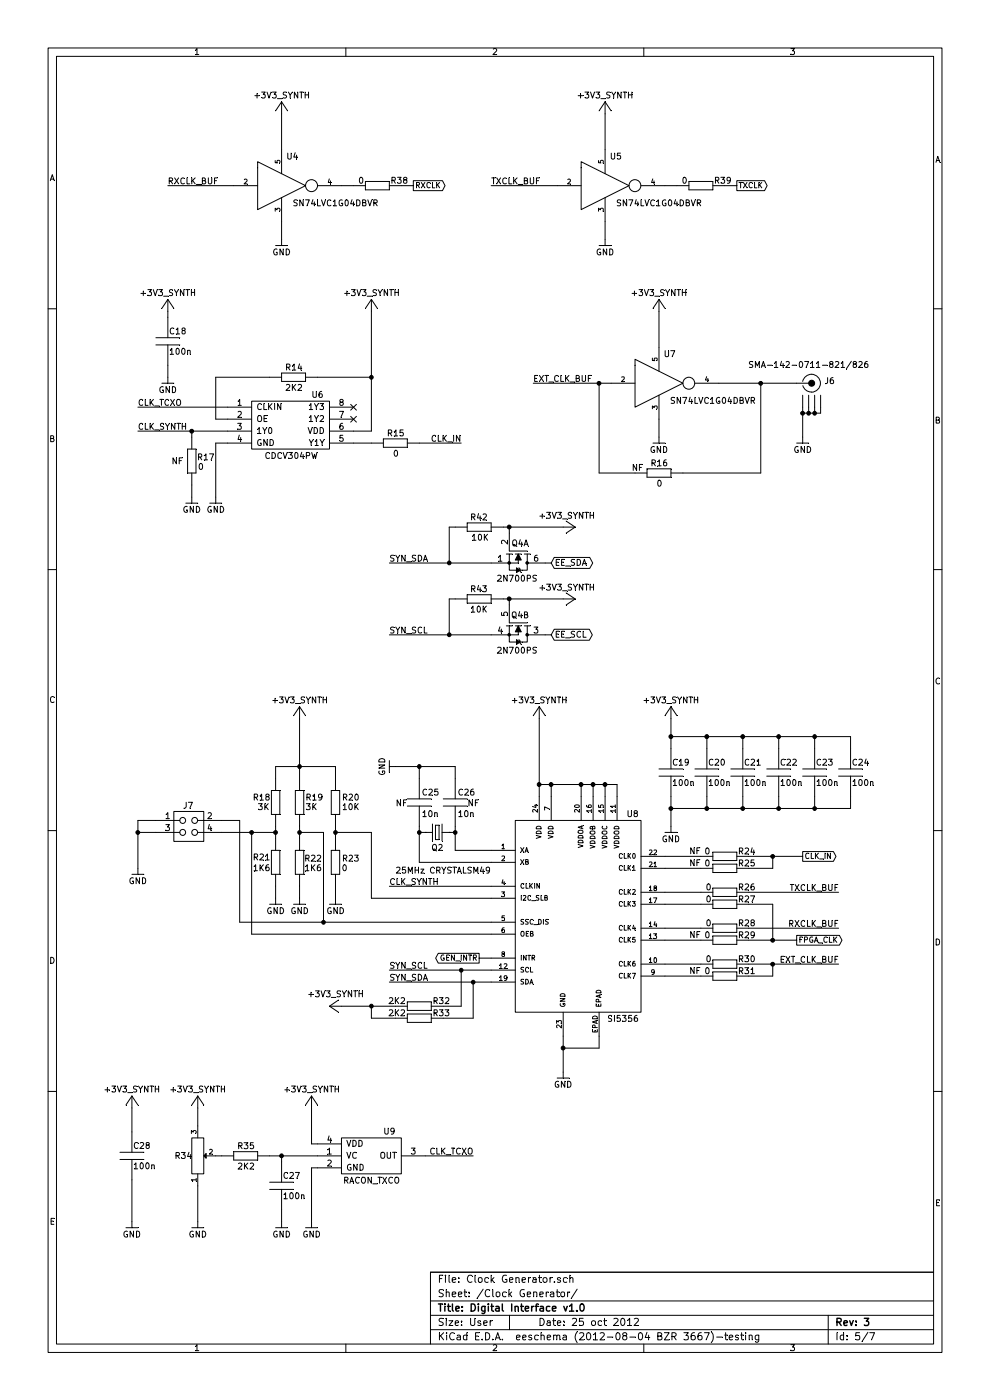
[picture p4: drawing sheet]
EESchema Schematic File Version 2  date 10/25/2012 4:28:48 PM
LIBS:DigitalInterface_v1.0-cache
LIBS:DigitalInterface_v1.0-cache
EELAYER 25  0
EELAYER END
$Descr User 8263 11692
encoding utf-8
Sheet 5 7
Title "Digital Interface v1.0"
Date "25 oct 2012"
Rev "3"
Comp ""
Comment1 ""
Comment2 ""
Comment3 ""
Comment4 ""
$EndDescr
$Comp
L RESISTOR_0603 R24
U 1 1
P 6050 7150
F 0 "R24" H 6160 7160 50  0000 L BNN
F 1 "0" H 5880 7160 50  0000 L BNN
F 2 "0603" H 6050 7300 50  0001 C CNN
F 4 "RESISTOR; 0603; 0R; 5%; 0.1W " H 6050 7150 60  0001 C CNN "Description"
F 5 "CR0603-J/-000ELF" H 6050 7150 60  0001 C CNN "Manufacturer Part Number"
F 6 "BOURNS" H 6050 7150 60  0001 C CNN "Manufacturer"
F 7 "Farnell" H 6050 7150 60  0001 C CNN "Vendor"
F 8 "2008343" H 6050 7150 60  0001 C CNN "Vendor Part Number"
F 9 "NOFIT" H 6050 7150 60  0001 C CNN "Assemble"
F 10 "NF" H 5800 7190 50  0000 C CNN "Placement"
	1    6050 7150
	1    0    0    -1  
$EndComp
$Comp
L 2N700PS Q4
U 2 1
P 4300 5250
F 0 "Q4" H 4340 5360 50  0000 C CNN
F 1 "2N700PS" H 4315 5065 50  0000 C CNN
F 2 "SOT363" H 4300 5250 60  0001 C CNN
F 4 "MOSFET; NN CH; 60V; 0.32A; SOT363" H 4300 5250 60  0001 C CNN "Description"
F 5 "2N700PS" H 4300 5250 60  0001 C CNN "Manufacturer Part Number"
F 6 "NXP SEMICONDUCTORS" H 4300 5250 60  0001 C CNN "Manufacturer "
F 7 "Farnell" H 4300 5250 60  0001 C CNN "Vendor"
F 8 "1859846" H 4300 5250 60  0001 C CNN "Vendor Part Number"
	2    4300 5250
	1    0    0    -1  
$EndComp
$Comp
L RESISTOR_0603 R39
U 1 1
P 5850 1550
F 0 "R39" H 5960 1560 50  0000 L BNN
F 1 "0" H 5690 1560 50  0000 L BNN
F 2 "0603" H 5850 1700 50  0001 C CNN
F 4 "RESISTOR; 0603; 0R; 5%; 0.1W " H 5850 1550 60  0001 C CNN "Description"
F 5 "CR0603-J/-000ELF" H 5850 1550 60  0001 C CNN "Manufacturer Part Number "
F 6 "BOURNS" H 5850 1550 60  0001 C CNN "Manufacturer"
F 7 "Farnell" H 5850 1550 60  0001 C CNN "Vendor"
F 8 "2008343" H 5850 1550 60  0001 C CNN "Vendor Part Number"
	1    5850 1550
	1    0    0    -1  
$EndComp
$Comp
L RESISTOR_0603 R38
U 1 1
P 3150 1550
F 0 "R38" H 3260 1560 50  0000 L BNN
F 1 "0" H 2990 1560 50  0000 L BNN
F 2 "0603" H 3150 1700 50  0001 C CNN
F 4 "RESISTOR; 0603; 0R; 5%; 0.1W " H 3150 1550 60  0001 C CNN "Description"
F 5 "CR0603-J/-000ELF" H 3150 1550 60  0001 C CNN "Manufacturer Part Number "
F 6 "BOURNS" H 3150 1550 60  0001 C CNN "Manufacturer"
F 7 "Farnell" H 3150 1550 60  0001 C CNN "Vendor"
F 8 "2008343" H 3150 1550 60  0001 C CNN "Vendor Part Number"
	1    3150 1550
	1    0    0    -1  
$EndComp
$Comp
L +3V3_SYNTH #PWR045
U 1 1
P 4700 5000
F 0 "#PWR045" H 4700 5250 50  0001 C CNN
F 1 "+3V3_SYNTH" V 4610 5030 50  0000 C CNN
	1    4700 5000
	0    1    1    0   
$EndComp
$Comp
L +3V3_SYNTH #PWR046
U 1 1
P 4700 4400
F 0 "#PWR046" H 4700 4650 50  0001 C CNN
F 1 "+3V3_SYNTH" V 4610 4430 50  0000 C CNN
	1    4700 4400
	0    1    1    0   
$EndComp
Text Label 3250 8200 0    50   ~ 0
SYN_SDA
Text Label 3250 8100 0    50   ~ 0
SYN_SCL
$Comp
L 2N700PS Q4
U 1 1
P 4300 4650
F 0 "Q4" H 4340 4760 50  0000 C CNN
F 1 "2N700PS" H 4315 4465 50  0000 C CNN
F 2 "SOT363" H 4300 4650 60  0001 C CNN
F 4 "MOSFET; NN CH; 60V; 0.32A; SOT363" H 4300 4650 60  0001 C CNN "Description"
F 5 "2N7002PS" H 4300 4650 60  0001 C CNN "Manufacturer Part Number"
F 6 "NXP" H 4300 4650 60  0001 C CNN "Manufacturer"
F 7 "Farnell" H 4300 4650 60  0001 C CNN "Vendor"
F 8 "1859846" H 4300 4650 60  0001 C CNN "Vendor Part Number"
	1    4300 4650
	1    0    0    -1  
$EndComp
$Comp
L RESISTOR_0805 R42
U 1 1
P 4000 4400
F 0 "R42" H 3930 4290 50  0000 L BNN
F 1 "10K" H 3920 4460 50  0000 L BNN
F 2 "0603" H 4000 4550 50  0001 C CNN
F 4 "RESISTOR; ANTI SULPHUR; 0603; 10K" V 4000 4400 60  0001 C CNN "Description"
F 5 "ASC0603EW-10KFT5" V 4000 4400 60  0001 C CNN "Manufacturer Part Number "
F 6 "WELWYN" V 4000 4400 60  0001 C CNN "Manufacturer"
F 7 "Farnell" V 4000 4400 60  0001 C CNN "Vendor"
F 8 "2078915" V 4000 4400 60  0001 C CNN "Vendor Part Number"
	1    4000 4400
	-1   0    0    1   
$EndComp
$Comp
L RESISTOR_0805 R43
U 1 1
P 4000 5000
F 0 "R43" H 3930 4890 50  0000 L BNN
F 1 "10K" H 3930 5060 50  0000 L BNN
F 2 "0603" H 4000 5150 50  0001 C CNN
F 4 "RESISTOR; ANTI SULPHUR; 0603; 10K" V 4000 5000 60  0001 C CNN "Description"
F 5 "ASC0603EW-10KFT5" V 4000 5000 60  0001 C CNN "Manufacturer Part Number "
F 6 "WELWYN" V 4000 5000 60  0001 C CNN "Manufacturer"
F 7 "Farnell" V 4000 5000 60  0001 C CNN "Vendor"
F 8 "2078915" V 4000 5000 60  0001 C CNN "Vendor Part Number"
	1    4000 5000
	-1   0    0    1   
$EndComp
Text Label 3250 4700 0    50   ~ 0
SYN_SDA
Text Label 3250 5300 0    50   ~ 0
SYN_SCL
Text GLabel 4600 5300 2    50   BiDi ~ 0
EE_SCL
Text GLabel 4600 4700 2    50   BiDi ~ 0
EE_SDA
$Comp
L RESISTOR_0603 R30
U 1 1
P 6050 8050
F 0 "R30" H 6160 8060 50  0000 L BNN
F 1 "0" H 5890 8060 50  0000 L BNN
F 2 "0603" H 6050 8200 50  0001 C CNN
F 4 "RESISTOR; 0603; 0R; 5%; 0.1W " H 6050 8050 60  0001 C CNN "Description"
F 5 "CR0603-J/-000ELF" H 6050 8050 60  0001 C CNN "Manufacturer Part Number "
F 6 "BOURNS" H 6050 8050 60  0001 C CNN "Manufacturer"
F 7 "Farnell" H 6050 8050 60  0001 C CNN "Vendor"
F 8 "2008343" H 6050 8050 60  0001 C CNN "Vendor Part Number"
	1    6050 8050
	1    0    0    -1  
$EndComp
$Comp
L RESISTOR_0603 R28
U 1 1
P 6050 7750
F 0 "R28" H 6160 7760 50  0000 L BNN
F 1 "0" H 5890 7760 50  0000 L BNN
F 2 "0603" H 6050 7900 50  0001 C CNN
F 4 "RESISTOR; 0603; 0R; 5%; 0.1W " H 6050 7750 60  0001 C CNN "Description"
F 5 "CR0603-J/-000ELF" H 6050 7750 60  0001 C CNN "Manufacturer Part Number "
F 6 "BOURNS" H 6050 7750 60  0001 C CNN "Manufacturer"
F 7 "Farnell" H 6050 7750 60  0001 C CNN "Vendor"
F 8 "2008343" H 6050 7750 60  0001 C CNN "Vendor Part Number"
	1    6050 7750
	1    0    0    -1  
$EndComp
$Comp
L SN74LVC1G04DBVR U7
U 1 1
P 5500 3200
F 0 "U7" H 5590 3440 50  0000 C CNN
F 1 "SN74LVC1G04DBVR" H 5950 3050 50  0000 C CNN
F 2 "SOT23-5" H 5500 3200 60  0001 C CNN
F 4 "INVERTER; SINGLE; SMD; SOT-23-5" H 5500 3200 60  0001 C CNN "Description"
F 5 "SN74LVC1G04DBVR" H 5500 3200 60  0001 C CNN "Manufacturer Part Number"
F 6 "TI" H 5500 3200 60  0001 C CNN "Manufacturer"
F 7 "Farnell" H 5500 3200 60  0001 C CNN "Vendor"
F 8 "1287591" H 5500 3200 60  0001 C CNN "Vendor Part Number"
	1    5500 3200
	1    0    0    -1  
$EndComp
$Comp
L SN74LVC1G04DBVR U5
U 1 1
P 5050 1550
F 0 "U5" H 5140 1790 50  0000 C CNN
F 1 "SN74LVC1G04DBVR" H 5500 1400 50  0000 C CNN
F 2 "SOT23-5" H 5050 1550 60  0001 C CNN
F 4 "INVERTER; SINGLE; SMD; SOT-23-5" H 5050 1550 60  0001 C CNN "Description"
F 5 "SN74LVC1G04DBVR" H 5050 1550 60  0001 C CNN "Manufacturer Part Number"
F 6 "TI" H 5050 1550 60  0001 C CNN "Manufacturer"
F 7 "Farnell" H 5050 1550 60  0001 C CNN "Vendor"
F 8 "1287591" H 5050 1550 60  0001 C CNN "Vendor Part Number"
	1    5050 1550
	1    0    0    -1  
$EndComp
$Comp
L RESISTOR_0805 R22
U 1 1
P 2500 7200
F 0 "R22" V 2560 7240 50  0000 L BNN
F 1 "1K6" V 2480 7240 50  0000 L BNN
F 2 "0603" H 2500 7350 50  0001 C CNN
F 4 "RESISTOR; 0603; 1K6; 5%; 0.1W " V 2500 7200 60  0001 C CNN "Description"
F 5 "ERJ3GEYJ162V" V 2500 7200 60  0001 C CNN "Manufacturer Part Number"
F 6 "PANASONIC" V 2500 7200 60  0001 C CNN "Manufacturer"
F 7 "Farnell" V 2500 7200 60  0001 C CNN "Vendor"
F 8 "2059607" V 2500 7200 60  0001 C CNN "Vendor Part Number"
	1    2500 7200
	0    1    -1   0   
$EndComp
$Comp
L RESISTOR_0805 R19
U 1 1
P 2500 6700
F 0 "R19" V 2570 6750 50  0000 L BNN
F 1 "3K" V 2490 6750 50  0000 L BNN
F 2 "0603" H 2500 6850 50  0001 C CNN
F 4 "RESISTOR; 0603; 3K; 5%; 0.1W " V 2500 6700 60  0001 C CNN "Description"
F 5 "ERJ3GEYJ302V" V 2500 6700 60  0001 C CNN "Manufacturer Part Number"
F 6 "PANASONIC" V 2500 6700 60  0001 C CNN "Manufacturer"
F 7 "Farnell" V 2500 6700 60  0001 C CNN "Vendor"
F 8 "2059613" V 2500 6700 60  0001 C CNN "Vendor Part Number"
	1    2500 6700
	0    1    -1   0   
$EndComp
$Comp
L RESISTOR_0603 R27
U 1 1
P 6050 7550
F 0 "R27" H 6160 7560 50  0000 L BNN
F 1 "0" H 5890 7560 50  0000 L BNN
F 2 "0603" H 6050 7700 50  0001 C CNN
F 4 "RESISTOR; 0603; 0R; 5%; 0.1W " H 6050 7550 60  0001 C CNN "Description"
F 5 "CR0603-J/-000ELF" H 6050 7550 60  0001 C CNN "Manufacturer Part Number "
F 6 "BOURNS" H 6050 7550 60  0001 C CNN "Manufacturer"
F 7 "Farnell" H 6050 7550 60  0001 C CNN "Vendor"
F 8 "2008343" H 6050 7550 60  0001 C CNN "Vendor Part Number"
	1    6050 7550
	1    0    0    -1  
$EndComp
$Comp
L RESISTOR_0603 R26
U 1 1
P 6050 7450
F 0 "R26" H 6160 7460 50  0000 L BNN
F 1 "0" H 5890 7460 50  0000 L BNN
F 2 "0603" H 6050 7600 50  0001 C CNN
F 4 "RESISTOR; 0603; 0R; 5%; 0.1W " H 6050 7450 60  0001 C CNN "Description"
F 5 "CR0603-J/-000ELF" H 6050 7450 60  0001 C CNN "Manufacturer Part Number "
F 6 "BOURNS" H 6050 7450 60  0001 C CNN "Manufacturer"
F 7 "Farnell" H 6050 7450 60  0001 C CNN "Vendor"
F 8 "2008343" H 6050 7450 60  0001 C CNN "Vendor Part Number"
	1    6050 7450
	1    0    0    -1  
$EndComp
$Comp
L RESISTOR_0603 R23
U 1 1
P 2800 7200
F 0 "R23" V 2860 7000 50  0000 L BNN
F 1 "0" V 2780 7100 50  0000 L BNN
F 2 "0603" H 2800 7350 50  0001 C CNN
F 4 "RESISTOR, 0603, 0R, 5%, 0.1W " H 2800 7200 60  0001 C CNN "Description"
F 5 "CR0603-J/-000ELF" H 2800 7200 60  0001 C CNN "Manufacturer Part Number "
F 6 "BOURNS" H 2800 7200 60  0001 C CNN "Manufacturer"
F 7 "Farnell" H 2800 7200 60  0001 C CNN "Vendor"
F 8 "2008343" H 2800 7200 60  0001 C CNN "Vendor Part Number"
	1    2800 7200
	0    -1   -1   0   
$EndComp
$Comp
L RESISTOR_0603 R15
U 1 1
P 3300 3700
F 0 "R15" H 3230 3750 50  0000 L BNN
F 1 "0" H 3280 3580 50  0000 L BNN
F 2 "0603" H 3300 3850 50  0001 C CNN
F 4 "RESISTOR; 0603; 0R; 5%; 0.1W " H 3300 3700 60  0001 C CNN "Description"
F 5 "CR0603-J/-000ELF" H 3300 3700 60  0001 C CNN "Manufacturer Part Number "
F 6 "BOURNS" H 3300 3700 60  0001 C CNN "Manufacturer"
F 7 "Farnell" H 3300 3700 60  0001 C CNN "Vendor"
F 8 "2008343" H 3300 3700 60  0001 C CNN "Vendor Part Number"
	1    3300 3700
	1    0    0    -1  
$EndComp
$Comp
L RESISTOR_0603 R31
U 1 1
P 6050 8150
F 0 "R31" H 6160 8160 50  0000 L BNN
F 1 "0" H 5880 8160 50  0000 L BNN
F 2 "0603" H 6050 8300 50  0001 C CNN
F 4 "RESISTOR; 0603; 0R; 5%; 0.1W " H 6050 8150 60  0001 C CNN "Description"
F 5 "CR0603-J/-000ELF" H 6050 8150 60  0001 C CNN "Manufacturer Part Number"
F 6 "BOURNS" H 6050 8150 60  0001 C CNN "Manufacturer"
F 7 "Farnell" H 6050 8150 60  0001 C CNN "Vendor"
F 8 "2008343" H 6050 8150 60  0001 C CNN "Vendor Part Number"
F 9 "NOFIT" H 6050 8150 60  0001 C CNN "Assemble"
F 10 "NF" H 5800 8190 50  0000 C CNN "Placement"
	1    6050 8150
	1    0    0    -1  
$EndComp
$Comp
L RESISTOR_0603 R29
U 1 1
P 6050 7850
F 0 "R29" H 6160 7860 50  0000 L BNN
F 1 "0" H 5880 7860 50  0000 L BNN
F 2 "0603" H 6050 8000 50  0001 C CNN
F 4 "RESISTOR; 0603; 0R; 5%; 0.1W " H 6050 7850 60  0001 C CNN "Description"
F 5 "CR0603-J/-000ELF" H 6050 7850 60  0001 C CNN "Manufacturer Part Number"
F 6 "BOURNS" H 6050 7850 60  0001 C CNN "Manufacturer"
F 7 "Farnell" H 6050 7850 60  0001 C CNN "Vendor"
F 8 "2008343" H 6050 7850 60  0001 C CNN "Vendor Part Number"
F 9 "NOFIT" H 6050 7850 60  0001 C CNN "Assemble"
F 10 "NF" H 5800 7890 50  0000 C CNN "Placement"
	1    6050 7850
	1    0    0    -1  
$EndComp
$Comp
L RESISTOR_0603 R25
U 1 1
P 6050 7250
F 0 "R25" H 6160 7260 50  0000 L BNN
F 1 "0" H 5880 7260 50  0000 L BNN
F 2 "0603" H 6050 7400 50  0001 C CNN
F 4 "RESISTOR; 0603; 0R; 5%; 0.1W " H 6050 7250 60  0001 C CNN "Description"
F 5 "CR0603-J/-000ELF" H 6050 7250 60  0001 C CNN "Manufacturer Part Number"
F 6 "BOURNS" H 6050 7250 60  0001 C CNN "Manufacturer"
F 7 "Farnell" H 6050 7250 60  0001 C CNN "Vendor"
F 8 "2008343" H 6050 7250 60  0001 C CNN "Vendor Part Number"
F 9 "NOFIT" H 6050 7250 60  0001 C CNN "Assemble"
F 10 "NF" H 5800 7290 50  0000 C CNN "Placement"
	1    6050 7250
	1    0    0    -1  
$EndComp
$Comp
L RESISTOR_0603 R17
U 1 1
P 1600 3850
F 0 "R17" V 1660 3660 50  0000 L BNN
F 1 "0" V 1580 3750 50  0000 L BNN
F 2 "0603" H 1600 4000 50  0001 C CNN
F 4 "RESISTOR; 0603; 0R; 5%; 0.1W " H 1600 3850 60  0001 C CNN "Description"
F 5 "CR0603-J/-000ELF" H 1600 3850 60  0001 C CNN "Manufacturer Part Number"
F 6 "BOURNS" H 1600 3850 60  0001 C CNN "Manufacturer"
F 7 "Farnell" H 1600 3850 60  0001 C CNN "Vendor"
F 8 "2008343" H 1600 3850 60  0001 C CNN "Vendor Part Number"
F 9 "NOFIT" H 1600 3850 60  0001 C CNN "Assemble"
F 10 "NF" V 1600 3970 50  0000 C CNN "Placement"
	1    1600 3850
	0    -1   -1   0   
$EndComp
$Comp
L RESISTOR_0603 R16
U 1 1
P 5500 3950
F 0 "R16" H 5430 4000 50  0000 L BNN
F 1 "0" H 5480 3830 50  0000 L BNN
F 2 "0603" H 5500 4100 50  0001 C CNN
F 4 "RESISTOR; 0603; 0R; 5%; 0.1W " H 5500 3950 60  0001 C CNN "Description"
F 5 "CR0603-J/-000ELF" H 5500 3950 60  0001 C CNN "Manufacturer Part Number"
F 6 "BOURNS" H 5500 3950 60  0001 C CNN "Manufacturer"
F 7 "Farnell" H 5500 3950 60  0001 C CNN "Vendor"
F 8 "2008343" H 5500 3950 60  0001 C CNN "Vendor Part Number"
F 9 "NOFIT" H 5500 3950 60  0001 C CNN "Assemble"
F 10 "NF" H 5320 3990 50  0000 C CNN "Placement"
	1    5500 3950
	1    0    0    -1  
$EndComp
$Comp
L C C28
U 1 1
P 1100 9650
F 0 "C28" H 1110 9730 50  0000 L CNN
F 1 "100n" H 1110 9560 50  0000 L CNN
F 2 "0603" H 1100 9650 60  0001 C CNN
F 4 "MLCC; 0603; Y5V; 50V; 100NF " H 6850 11600 60  0001 C CNN "Description"
F 5 "MCCA000256" H 6850 11600 60  0001 C CNN "Manufacturer Part Number"
F 6 "MULTICOMP" H 1100 9650 60  0001 C CNN "Manufacturer"
F 7 "Farnell" H 1100 9650 60  0001 C CNN "Vendor"
F 8 "1759123 " H 1100 9650 60  0001 C CNN "Vendor Part Number"
	1    1100 9650
	1    0    0    -1  
$EndComp
$Comp
L C C27
U 1 1
P 2350 9900
F 0 "C27" H 2360 9980 50  0000 L CNN
F 1 "100n" H 2360 9810 50  0000 L CNN
F 2 "0603" H 2350 9900 60  0001 C CNN
F 4 "MLCC; 0603; Y5V; 50V; 100NF " H 8100 11850 60  0001 C CNN "Description"
F 5 "MCCA000256" H 8100 11850 60  0001 C CNN "Manufacturer Part Number"
F 6 "MULTICOMP" H 2350 9900 60  0001 C CNN "Manufacturer"
F 7 "Farnell" H 2350 9900 60  0001 C CNN "Vendor"
F 8 "1759123 " H 2350 9900 60  0001 C CNN "Vendor Part Number"
	1    2350 9900
	1    0    0    -1  
$EndComp
$Comp
L C C24
U 1 1
P 7100 6450
F 0 "C24" H 7110 6530 50  0000 L CNN
F 1 "100n" H 7110 6360 50  0000 L CNN
F 2 "0603" H 7100 6450 60  0001 C CNN
F 4 "MLCC; 0603; Y5V; 50V; 100NF " H 12850 8400 60  0001 C CNN "Description"
F 5 "MCCA000256" H 12850 8400 60  0001 C CNN "Manufacturer Part Number"
F 6 "MULTICOMP" H 7100 6450 60  0001 C CNN "Manufacturer"
F 7 "Farnell" H 7100 6450 60  0001 C CNN "Vendor"
F 8 "1759123 " H 7100 6450 60  0001 C CNN "Vendor Part Number"
	1    7100 6450
	1    0    0    -1  
$EndComp
$Comp
L C C23
U 1 1
P 6800 6450
F 0 "C23" H 6810 6530 50  0000 L CNN
F 1 "100n" H 6810 6360 50  0000 L CNN
F 2 "0603" H 6800 6450 60  0001 C CNN
F 4 "MLCC; 0603; Y5V; 50V; 100NF " H 12550 8400 60  0001 C CNN "Description"
F 5 "MCCA000256" H 12550 8400 60  0001 C CNN "Manufacturer Part Number"
F 6 "MULTICOMP" H 6800 6450 60  0001 C CNN "Manufacturer"
F 7 "Farnell" H 6800 6450 60  0001 C CNN "Vendor"
F 8 "1759123 " H 6800 6450 60  0001 C CNN "Vendor Part Number"
	1    6800 6450
	1    0    0    -1  
$EndComp
$Comp
L C C22
U 1 1
P 6500 6450
F 0 "C22" H 6510 6530 50  0000 L CNN
F 1 "100n" H 6510 6360 50  0000 L CNN
F 2 "0603" H 6500 6450 60  0001 C CNN
F 4 "MLCC; 0603; Y5V; 50V; 100NF " H 12250 8400 60  0001 C CNN "Description"
F 5 "MCCA000256" H 12250 8400 60  0001 C CNN "Manufacturer Part Number"
F 6 "MULTICOMP" H 6500 6450 60  0001 C CNN "Manufacturer"
F 7 "Farnell" H 6500 6450 60  0001 C CNN "Vendor"
F 8 "1759123 " H 6500 6450 60  0001 C CNN "Vendor Part Number"
	1    6500 6450
	1    0    0    -1  
$EndComp
$Comp
L C C21
U 1 1
P 6200 6450
F 0 "C21" H 6210 6530 50  0000 L CNN
F 1 "100n" H 6210 6360 50  0000 L CNN
F 2 "0603" H 6200 6450 60  0001 C CNN
F 4 "MLCC; 0603; Y5V; 50V; 100NF " H 11950 8400 60  0001 C CNN "Description"
F 5 "MCCA000256" H 11950 8400 60  0001 C CNN "Manufacturer Part Number"
F 6 "MULTICOMP" H 6200 6450 60  0001 C CNN "Manufacturer"
F 7 "Farnell" H 6200 6450 60  0001 C CNN "Vendor"
F 8 "1759123 " H 6200 6450 60  0001 C CNN "Vendor Part Number"
	1    6200 6450
	1    0    0    -1  
$EndComp
$Comp
L C C20
U 1 1
P 5900 6450
F 0 "C20" H 5910 6530 50  0000 L CNN
F 1 "100n" H 5910 6360 50  0000 L CNN
F 2 "0603" H 5900 6450 60  0001 C CNN
F 4 "MLCC; 0603; Y5V; 50V; 100NF " H 11650 8400 60  0001 C CNN "Description"
F 5 "MCCA000256" H 11650 8400 60  0001 C CNN "Manufacturer Part Number"
F 6 "MULTICOMP" H 5900 6450 60  0001 C CNN "Manufacturer"
F 7 "Farnell" H 5900 6450 60  0001 C CNN "Vendor"
F 8 "1759123 " H 5900 6450 60  0001 C CNN "Vendor Part Number"
	1    5900 6450
	1    0    0    -1  
$EndComp
$Comp
L C C19
U 1 1
P 5600 6450
F 0 "C19" H 5610 6530 50  0000 L CNN
F 1 "100n" H 5610 6360 50  0000 L CNN
F 2 "0603" H 5600 6450 60  0001 C CNN
F 4 "MLCC; 0603; Y5V; 50V; 100NF " H 11350 8400 60  0001 C CNN "Description"
F 5 "MCCA000256" H 11350 8400 60  0001 C CNN "Manufacturer Part Number"
F 6 "MULTICOMP" H 5600 6450 60  0001 C CNN "Manufacturer"
F 7 "Farnell" H 5600 6450 60  0001 C CNN "Vendor"
F 8 "1759123 " H 5600 6450 60  0001 C CNN "Vendor Part Number"
	1    5600 6450
	1    0    0    -1  
$EndComp
$Comp
L C C18
U 1 1
P 1400 2850
F 0 "C18" H 1410 2930 50  0000 L CNN
F 1 "100n" H 1410 2760 50  0000 L CNN
F 2 "0603" H 1400 2850 60  0001 C CNN
F 4 "MLCC; 0603; Y5V; 50V; 100NF " H 7150 4800 60  0001 C CNN "Description"
F 5 "MCCA000256" H 7150 4800 60  0001 C CNN "Manufacturer Part Number"
F 6 "MULTICOMP" H 1400 2850 60  0001 C CNN "Manufacturer"
F 7 "Farnell" H 1400 2850 60  0001 C CNN "Vendor"
F 8 "1759123 " H 1400 2850 60  0001 C CNN "Vendor Part Number"
	1    1400 2850
	1    0    0    -1  
$EndComp
$Comp
L C C26
U 1 1
P 3800 6700
F 0 "C26" H 3820 6780 50  0000 L CNN
F 1 "10n" H 3820 6600 50  0000 L CNN
F 2 "0603" H 3800 6700 60  0001 C CNN
F 4 "MLCC; 0603; Y5V; 50V; 10NF " H 3800 6700 60  0001 C CNN "Description"
F 5 "MCCA000238" H 3800 6700 60  0001 C CNN "Manufacturer Part Number"
F 6 "MULTICOMP" H 3800 6700 60  0001 C CNN "Manufacturer"
F 7 "Farnell" H 3800 6700 60  0001 C CNN "Vendor"
F 8 "1759104 " H 3800 6700 60  0001 C CNN "Vendor Part Number"
F 9 "NOFIT" H 3800 6700 60  0001 C CNN "Assemble"
F 10 "NF" H 3950 6690 50  0000 C CNN "Install"
	1    3800 6700
	1    0    0    -1  
$EndComp
$Comp
L RESISTOR_0603 R35
U 1 1
P 2050 9650
F 0 "R35" H 1980 9700 50  0000 L BNN
F 1 "2K2" H 1980 9530 50  0000 L BNN
F 2 "0603" H 2050 9800 50  0001 C CNN
F 4 "RESISTOR; 0603; 2K2; 5%; 0.1W" H 2050 9650 60  0001 C CNN "Description"
F 5 "ERJ3GEYJ222V" H 2050 9650 60  0001 C CNN "Manufacturer Part Number"
F 6 "PANASONIC" H 2050 9650 60  0001 C CNN "Manufacturer"
F 7 "Farnell" H 2050 9650 60  0001 C CNN "Vendor"
F 8 "2059610" H 2050 9650 60  0001 C CNN "Vendor Part Number"
	1    2050 9650
	1    0    0    -1  
$EndComp
$Comp
L RESISTOR_0603 R33
U 1 1
P 3500 8500
F 0 "R33" H 3610 8510 50  0000 L BNN
F 1 "2K2" H 3240 8510 50  0000 L BNN
F 2 "0603" H 3500 8650 50  0001 C CNN
F 4 "RESISTOR; 0603; 2K2; 5%; 0.1W" H 3500 8500 60  0001 C CNN "Description"
F 5 "ERJ3GEYJ222V" H 3500 8500 60  0001 C CNN "Manufacturer Part Number"
F 6 "PANASONIC" H 3500 8500 60  0001 C CNN "Manufacturer"
F 7 "Farnell" H 3500 8500 60  0001 C CNN "Vendor"
F 8 "2059610" H 3500 8500 60  0001 C CNN "Vendor Part Number"
	1    3500 8500
	1    0    0    -1  
$EndComp
$Comp
L RESISTOR_0603 R32
U 1 1
P 3500 8400
F 0 "R32" H 3610 8410 50  0000 L BNN
F 1 "2K2" H 3240 8410 50  0000 L BNN
F 2 "0603" H 3500 8550 50  0001 C CNN
F 4 "RESISTOR; 0603; 2K2; 5%; 0.1W" H 3500 8400 60  0001 C CNN "Description"
F 5 "ERJ3GEYJ222V" H 3500 8400 60  0001 C CNN "Manufacturer Part Number"
F 6 "PANASONIC" H 3500 8400 60  0001 C CNN "Manufacturer"
F 7 "Farnell" H 3500 8400 60  0001 C CNN "Vendor"
F 8 "2059610" H 3500 8400 60  0001 C CNN "Vendor Part Number"
	1    3500 8400
	1    0    0    -1  
$EndComp
$Comp
L RESISTOR_0603 R14
U 1 1
P 2450 3150
F 0 "R14" H 2380 3200 50  0000 L BNN
F 1 "2K2" H 2380 3030 50  0000 L BNN
F 2 "0603" H 2450 3300 50  0001 C CNN
F 4 "RESISTOR; 0603; 2K2; 5%; 0.1W" H 2450 3150 60  0001 C CNN "Description"
F 5 "ERJ3GEYJ222V" H 2450 3150 60  0001 C CNN "Manufacturer Part Number"
F 6 "PANASONIC" H 2450 3150 60  0001 C CNN "Manufacturer"
F 7 "Farnell" H 2450 3150 60  0001 C CNN "Vendor"
F 8 "2059610" H 2450 3150 60  0001 C CNN "Vendor Part Number"
	1    2450 3150
	1    0    0    -1  
$EndComp
$Comp
L +3V3_SYNTH #PWR047
U 1 1
P 2850 8400
F 0 "#PWR047" H 2850 8650 50  0001 C CNN
F 1 "+3V3_SYNTH" V 2950 8450 50  0000 C CNN
	1    2850 8400
	0    -1   -1   0   
$EndComp
$Comp
L +3V3_SYNTH #PWR048
U 1 1
P 2600 9250
F 0 "#PWR048" H 2600 9500 50  0001 C CNN
F 1 "+3V3_SYNTH" H 2600 9400 50  0000 C CNN
	1    2600 9250
	1    0    0    -1  
$EndComp
$Comp
L +3V3_SYNTH #PWR049
U 1 1
P 1650 9250
F 0 "#PWR049" H 1650 9500 50  0001 C CNN
F 1 "+3V3_SYNTH" H 1650 9400 50  0000 C CNN
	1    1650 9250
	1    0    0    -1  
$EndComp
$Comp
L +3V3_SYNTH #PWR050
U 1 1
P 1100 9250
F 0 "#PWR050" H 1100 9500 50  0001 C CNN
F 1 "+3V3_SYNTH" H 1100 9400 50  0000 C CNN
	1    1100 9250
	1    0    0    -1  
$EndComp
$Comp
L +3V3_SYNTH #PWR051
U 1 1
P 5600 6000
F 0 "#PWR051" H 5600 6250 50  0001 C CNN
F 1 "+3V3_SYNTH" H 5600 6150 50  0000 C CNN
	1    5600 6000
	1    0    0    -1  
$EndComp
$Comp
L +3V3_SYNTH #PWR052
U 1 1
P 4500 6000
F 0 "#PWR052" H 4500 6250 50  0001 C CNN
F 1 "+3V3_SYNTH" H 4500 6150 50  0000 C CNN
	1    4500 6000
	1    0    0    -1  
$EndComp
$Comp
L +3V3_SYNTH #PWR053
U 1 1
P 2500 6000
F 0 "#PWR053" H 2500 6250 50  0001 C CNN
F 1 "+3V3_SYNTH" H 2500 6150 50  0000 C CNN
	1    2500 6000
	1    0    0    -1  
$EndComp
$Comp
L +3V3_SYNTH #PWR054
U 1 1
P 5500 2600
F 0 "#PWR054" H 5500 2850 50  0001 C CNN
F 1 "+3V3_SYNTH" H 5500 2750 50  0000 C CNN
	1    5500 2600
	1    0    0    -1  
$EndComp
$Comp
L +3V3_SYNTH #PWR055
U 1 1
P 3100 2600
F 0 "#PWR055" H 3100 2850 50  0001 C CNN
F 1 "+3V3_SYNTH" H 3100 2750 50  0000 C CNN
	1    3100 2600
	1    0    0    -1  
$EndComp
$Comp
L +3V3_SYNTH #PWR056
U 1 1
P 1400 2600
F 0 "#PWR056" H 1400 2850 50  0001 C CNN
F 1 "+3V3_SYNTH" H 1400 2750 50  0000 C CNN
	1    1400 2600
	1    0    0    -1  
$EndComp
$Comp
L +3V3_SYNTH #PWR057
U 1 1
P 5050 950
F 0 "#PWR057" H 5050 1200 50  0001 C CNN
F 1 "+3V3_SYNTH" H 5050 1100 50  0000 C CNN
	1    5050 950 
	1    0    0    -1  
$EndComp
$Comp
L +3V3_SYNTH #PWR058
U 1 1
P 2350 950
F 0 "#PWR058" H 2350 1200 50  0001 C CNN
F 1 "+3V3_SYNTH" H 2350 1100 50  0000 C CNN
	1    2350 950 
	1    0    0    -1  
$EndComp
$Comp
L GND #059
U 1 1
P 1800 4200
F 0 "#059" H 1850 4250 60  0001 C CNN
F 1 "GND" H 1800 4140 50  0000 C CNN
	1    1800 4200
	1    0    0    -1  
$EndComp
$Comp
L GND #060
U 1 1
P 1600 4200
F 0 "#060" H 1650 4250 60  0001 C CNN
F 1 "GND" H 1600 4140 50  0000 C CNN
	1    1600 4200
	1    0    0    -1  
$EndComp
NoConn ~ 2950 3500
NoConn ~ 2950 3400
Text GLabel 6650 7850 2    45   Output ~ 0
FPGA_CLK
Text GLabel 4000 8000 0    45   Output ~ 0
GEN_INTR
Text GLabel 6700 7150 2    45   Output ~ 0
CLK_IN
Text GLabel 3450 1550 2    45   Output ~ 0
RXCLK
Text GLabel 6150 1550 2    45   Output ~ 0
TXCLK
$Comp
L SMA J6
U 1 1
P 6800 3500
F 0 "J6" H 6925 3815 50  0000 C CNN
F 1 "SMA-142-0711-821/826" H 6750 3950 50  0000 C CNN
F 2 "SMA-142-0711-821/826" H 6800 3500 60  0001 C CNN
F 4 "JACK SMA; END LAUNCH" H 6800 3500 60  0001 C CNN "Description"
F 5 "19-70-1-TGG" H 6800 3500 60  0001 C CNN "Manufacturer Part Number"
F 6 "MULTICOMP" H 6800 3500 60  0001 C CNN "Manufacturer"
F 7 "Farnell" H 6800 3500 60  0001 C CNN "Vendor"
F 8 "1342652" H 6800 3500 60  0001 C CNN "Vendor Part Number"
	1    6800 3500
	1    0    0    -1  
$EndComp
$Comp
L GND #061
U 1 1
P 6700 3700
F 0 "#061" H 6750 3750 60  0001 C CNN
F 1 "GND" H 6700 3640 50  0000 C CNN
	1    6700 3700
	1    0    0    -1  
$EndComp
Text Label 1400 1550 0    50   ~ 0
RXCLK_BUF
Text Label 4100 1550 0    50   ~ 0
TXCLK_BUF
Text Label 4450 3200 0    50   ~ 0
EXT_CLK_BUF
$Comp
L GND #062
U 1 1
P 5050 2050
F 0 "#062" H 5100 2100 60  0001 C CNN
F 1 "GND" H 5050 1990 50  0000 C CNN
	1    5050 2050
	1    0    0    -1  
$EndComp
$Comp
L GND #063
U 1 1
P 2350 2050
F 0 "#063" H 2400 2100 60  0001 C CNN
F 1 "GND" H 2350 1990 50  0000 C CNN
	1    2350 2050
	1    0    0    -1  
$EndComp
$Comp
L GND #064
U 1 1
P 5500 3700
F 0 "#064" H 5550 3750 60  0001 C CNN
F 1 "GND" H 5500 3640 50  0000 C CNN
	1    5500 3700
	1    0    0    -1  
$EndComp
$Comp
L SN74LVC1G04DBVR U4
U 1 1
P 2350 1550
F 0 "U4" H 2440 1790 50  0000 C CNN
F 1 "SN74LVC1G04DBVR" H 2800 1400 50  0000 C CNN
F 2 "SOT23-5" H 2350 1550 60  0001 C CNN
F 4 "INVERTER; SINGLE; SMD; SOT-23-5" H 2350 1550 60  0001 C CNN "Description"
F 5 "SN74LVC1G04DBVR" H 2350 1550 60  0001 C CNN "Manufacturer Part Number"
F 6 "TI" H 2350 1550 60  0001 C CNN "Manufacturer"
F 7 "Farnell" H 2350 1550 60  0001 C CNN "Vendor"
F 8 "1287591" H 2350 1550 60  0001 C CNN "Vendor Part Number"
	1    2350 1550
	1    0    0    -1  
$EndComp
$Comp
L GND #065
U 1 1
P 2350 10250
F 0 "#065" H 2400 10300 60  0001 C CNN
F 1 "GND" H 2350 10190 50  0000 C CNN
	1    2350 10250
	1    0    0    -1  
$EndComp
$Comp
L GND #066
U 1 1
P 1100 10250
F 0 "#066" H 1150 10300 60  0001 C CNN
F 1 "GND" H 1100 10190 50  0000 C CNN
	1    1100 10250
	1    0    0    -1  
$EndComp
$Comp
L GND #067
U 1 1
P 2600 10250
F 0 "#067" H 2650 10300 60  0001 C CNN
F 1 "GND" H 2600 10190 50  0000 C CNN
	1    2600 10250
	1    0    0    -1  
$EndComp
$Comp
L GND #068
U 1 1
P 1650 10250
F 0 "#068" H 1700 10300 60  0001 C CNN
F 1 "GND" H 1650 10190 50  0000 C CNN
	1    1650 10250
	1    0    0    -1  
$EndComp
$Comp
L POT R34
U 1 1
P 1650 9650
F 0 "R34" V 1650 9530 50  0000 C CNN
F 1 "R-TRIMM3214W" H 1650 9650 50  0001 C CNN
F 2 "SMD_TRIMMER" H 1650 9650 60  0001 C CNN
F 4 "TRIMMER; SMD; 5 TURN; 10K" V 1650 9650 60  0001 C CNN "Description"
F 5 "3214W-1-103E" V 1650 9650 60  0001 C CNN "Manufacturer Part Number"
F 6 "BOURNS" V 1650 9650 60  0001 C CNN "Manufacturer"
F 7 "Farnell" V 1650 9650 60  0001 C CNN "Vendor"
F 8 "988273" V 1650 9650 60  0001 C CNN "Vendor Part Number"
	1    1650 9650
	0    1    -1   0   
$EndComp
Text Label 3950 9650 2    50   ~ 0
CLK_TCXO
$Comp
L RACON_TXCO U9
U 1 1
P 3100 9650
F 0 "U9" H 3250 9850 50  0000 C CNN
F 1 "RACON_TXCO" H 3100 9440 50  0000 C CNN
F 2 "SMD_TXCO" H 3100 9650 60  0001 C CNN
F 4 "30.72 MHz; TCVCXO; for Femtocells" H 3100 9650 60  0001 C CNN "Description"
F 5 "E5280LF" H 3100 9650 60  0001 C CNN "Manufacturer Part Number"
F 6 "RAKON" H 3100 9650 60  0001 C CNN "Manufacturer"
F 7 "Rakon" H 3100 9650 60  0001 C CNN "Vendor"
F 8 "E5280LF" H 3100 9650 60  0001 C CNN "Vendor Part Number"
	1    3100 9650
	1    0    0    -1  
$EndComp
Text Label 3850 3700 2    50   ~ 0
CLK_IN
Text Label 1150 3600 0    50   ~ 0
CLK_SYNTH
Text Label 1150 3400 0    50   ~ 0
CLK_TCXO
$Comp
L GND #069
U 1 1
P 1400 3200
F 0 "#069" H 1450 3250 60  0001 C CNN
F 1 "GND" H 1400 3140 50  0000 C CNN
	1    1400 3200
	1    0    0    -1  
$EndComp
$Comp
L CDCV304PW U6
U 1 1
P 2300 3600
F 0 "U6" H 2650 3900 50  0000 C CNN
F 1 "CDCV304PW" H 2430 3390 50  0000 C CNN
F 2 "TSSOP8" H 2300 3600 60  0001 C CNN
F 4 "CLOCK BUFFER; SMD; TSSOP8; 304 " H 2300 3600 60  0001 C CNN "Description"
F 5 "CDCW304PW" H 2300 3600 60  0001 C CNN "Manufacturer Part Number"
F 6 "TI" H 2300 3600 60  0001 C CNN "Manufacturer"
F 7 "Farnell" H 2300 3600 60  0001 C CNN "Vendor"
F 8 "8408335" H 2300 3600 60  0001 C CNN "Vendor Part Number "
	1    2300 3600
	1    0    0    -1  
$EndComp
$Comp
L GND #070
U 1 1
P 1150 7300
F 0 "#070" H 1200 7350 60  0001 C CNN
F 1 "GND" H 1150 7240 50  0000 C CNN
	1    1150 7300
	1    0    0    -1  
$EndComp
$Comp
L JUMPER_4 J7
U 1 1
P 1700 7000
F 0 "J7" H 1570 7270 50  0000 C CNN
F 1 "PINHD-2X2" H 1600 6925 60  0001 C CNN
F 2 "TH_PINHD-2X2_V" H 1700 7000 60  0001 C CNN
F 4 "Headers & Wire Housings; 4P; STRT; 2 ROW; GOLD; 6.8MM; MATING PIN " H 1700 7000 60  0001 C CNN "Description"
F 5 "961204-6804-AR" H 1700 7000 60  0001 C CNN "Manufacturer Part Number"
F 6 "3M ELECTRONIC SOLUTIONS DIVISION" H 1700 7000 60  0001 C CNN "Manufacturer"
F 7 "Mouser" H 1700 7000 60  0001 C CNN "Vendor"
F 8 "517-9612046804AR" H 1700 7000 60  0001 C CNN "Vendor Part Number"
	1    1700 7000
	1    0    0    -1  
$EndComp
$Comp
L CRYTALHC49U-H Q2
U 1 1
P 3650 6950
F 0 "Q2" H 3600 6790 50  0000 L BNN
F 1 "25MHz CRYSTALSM49" H 3300 6600 50  0000 L BNN
F 2 "SMD_HC-49S" H 3650 6950 60  0001 C CNN
F 4 "CRYSTAL; 25M; 18PF; CL; HC49/4HSMX " H 3650 6950 60  0001 C CNN "Description"
F 5 "ABLS-25.000MHZ-B2F-T" H 3650 6950 60  0001 C CNN "Manufacturer Part Number"
F 6 "ABRACON" H 3650 6950 60  0001 C CNN "Manufacturer"
F 7 "Farnell" H 3650 6950 60  0001 C CNN "Vendor"
F 8 "1611791" H 3650 6950 60  0001 C CNN "Vendor Part Number"
	1    3650 6950
	1    0    0    -1  
$EndComp
$Comp
L C C25
U 1 1
P 3500 6700
F 0 "C25" H 3520 6780 50  0000 L CNN
F 1 "10n" H 3520 6600 50  0000 L CNN
F 2 "0603" H 3500 6700 60  0001 C CNN
F 4 "MLCC; 0603; Y5V; 50V; 10NF " H 3500 6700 60  0001 C CNN "Description"
F 5 "MCCA000238" H 3500 6700 60  0001 C CNN "Manufacturer Part Number"
F 6 "MULTICOMP" H 3500 6700 60  0001 C CNN "Manufacturer"
F 7 "Farnell" H 3500 6700 60  0001 C CNN "Vendor"
F 8 "1759104 " H 3500 6700 60  0001 C CNN "Vendor Part Number"
F 9 "NOFIT" H 3500 6700 60  0001 C CNN "Assemble"
F 10 "NF" H 3350 6690 50  0000 C CNN "Install"
	1    3500 6700
	1    0    0    -1  
$EndComp
$Comp
L GND #071
U 1 1
P 3250 6400
F 0 "#071" H 3300 6450 60  0001 C CNN
F 1 "GND" H 3250 6340 50  0000 C CNN
	1    3250 6400
	0    1    1    0   
$EndComp
$Comp
L GND #072
U 1 1
P 2300 7550
F 0 "#072" H 2350 7600 60  0001 C CNN
F 1 "GND" H 2300 7490 50  0000 C CNN
	1    2300 7550
	1    0    0    -1  
$EndComp
$Comp
L GND #073
U 1 1
P 2500 7550
F 0 "#073" H 2550 7600 60  0001 C CNN
F 1 "GND" H 2500 7490 50  0000 C CNN
	1    2500 7550
	1    0    0    -1  
$EndComp
$Comp
L GND #074
U 1 1
P 2800 7550
F 0 "#074" H 2850 7600 60  0001 C CNN
F 1 "GND" H 2800 7490 50  0000 C CNN
	1    2800 7550
	1    0    0    -1  
$EndComp
$Comp
L RESISTOR_0805 R20
U 1 1
P 2800 6700
F 0 "R20" V 2870 6500 50  0000 L BNN
F 1 "10K" V 2790 6500 50  0000 L BNN
F 2 "0603" H 2800 6850 50  0001 C CNN
F 4 "RESISTOR; ANTI SULPHUR; 0603; 10K" V 2800 6700 60  0001 C CNN "Description"
F 5 "ASC0603EW-10KFT5" V 2800 6700 60  0001 C CNN "Manufacturer Part Number "
F 6 "WELWYN" V 2800 6700 60  0001 C CNN "Manufacturer"
F 7 "Farnell" V 2800 6700 60  0001 C CNN "Vendor"
F 8 "2078915" V 2800 6700 60  0001 C CNN "Vendor Part Number"
	1    2800 6700
	0    -1   -1   0   
$EndComp
$Comp
L RESISTOR_0805 R18
U 1 1
P 2300 6700
F 0 "R18" V 2370 6510 50  0000 L BNN
F 1 "3K" V 2290 6550 50  0000 L BNN
F 2 "0603" H 2300 6850 50  0001 C CNN
F 4 "RESISTOR; 0603; 3K; 5%; 0.1W " V 2300 6700 60  0001 C CNN "Description"
F 5 "ERJ3GEYJ302V" V 2300 6700 60  0001 C CNN "Manufacturer Part Number"
F 6 "PANASONIC" V 2300 6700 60  0001 C CNN "Manufacturer"
F 7 "Farnell" V 2300 6700 60  0001 C CNN "Vendor"
F 8 "2059613" V 2300 6700 60  0001 C CNN "Vendor Part Number"
	1    2300 6700
	0    1    -1   0   
$EndComp
$Comp
L RESISTOR_0805 R21
U 1 1
P 2300 7200
F 0 "R21" V 2370 7010 50  0000 L BNN
F 1 "1K6" V 2280 7010 50  0000 L BNN
F 2 "0603" H 2300 7350 50  0001 C CNN
F 4 "RESISTOR; 0603; 1K6; 5% 0.1W " V 2300 7200 60  0001 C CNN "Description"
F 5 "ERJ3GEYJ162V" V 2300 7200 60  0001 C CNN "Manufacturer Part Number"
F 6 "PANASONIC" V 2300 7200 60  0001 C CNN "Manufacturer"
F 7 "Farnell" V 2300 7200 60  0001 C CNN "Vendor"
F 8 "2059607" V 2300 7200 60  0001 C CNN "Vendor Part Number"
	1    2300 7200
	0    1    -1   0   
$EndComp
Text Label 3250 7400 0    50   ~ 0
CLK_SYNTH
$Comp
L GND #075
U 1 1
P 5600 6950
F 0 "#075" H 5650 7000 60  0001 C CNN
F 1 "GND" H 5600 6890 50  0000 C CNN
	1    5600 6950
	1    0    0    -1  
$EndComp
Text Label 7000 8050 2    50   ~ 0
EXT_CLK_BUF
Text Label 7000 7750 2    50   ~ 0
RXCLK_BUF
Text Label 7000 7450 2    50   ~ 0
TXCLK_BUF
$Comp
L GND #076
U 1 1
P 4700 9000
F 0 "#076" H 4750 9050 60  0001 C CNN
F 1 "GND" H 4700 8940 50  0000 C CNN
	1    4700 9000
	1    0    0    -1  
$EndComp
$Comp
L SI5356 U8
U 1 1
P 4850 7600
F 0 "U8" H 5280 8400 50  0000 C CNN
F 1 "SI5356" H 5200 6690 50  0000 C CNN
F 2 "QFN24" H 4850 7600 60  0001 C CNN
F 4 "IC; CLK GENERATOR; 200MHZ; 24-QFN" H 4850 7600 60  0001 C CNN "Description"
F 5 "SI5356A-A-GM" H 4850 7600 60  0001 C CNN "Manufacturer Part Number"
F 6 "SILICON LAB." H 4850 7600 60  0001 C CNN "Manufacturer"
F 7 "DigiKey" H 4850 7600 60  0001 C CNN "Vendor"
F 8 "336-1749-5-ND" H 4850 7600 60  0001 C CNN "Vendor Part Number"
	1    4850 7600
	1    0    0    -1  
$EndComp
Wire Wire Line
	5550 1550 5650 1550
Wire Wire Line
	2850 1550 2950 1550
Wire Wire Line
	4700 8650 4700 8950
Wire Wire Line
	5050 2000 5050 1850
Wire Wire Line
	2800 7500 2800 7400
Wire Wire Line
	2300 7500 2300 7400
Wire Wire Line
	6700 3400 6700 3650
Wire Wire Line
	1800 4150 1800 3700
Connection ~ 6800 3450
Wire Wire Line
	6800 3450 6800 3400
Connection ~ 6700 3450
Wire Wire Line
	6700 3450 6850 3450
Wire Wire Line
	6850 3450 6850 3400
Wire Wire Line
	6000 3200 6650 3200
Connection ~ 5000 3200
Wire Wire Line
	5000 3200 5000 3950
Wire Wire Line
	5000 3950 5300 3950
Connection ~ 2350 9650
Wire Wire Line
	2650 9550 2600 9550
Wire Wire Line
	2600 9550 2600 9250
Wire Wire Line
	2250 9650 2650 9650
Connection ~ 1600 3600
Wire Wire Line
	1600 3650 1600 3600
Wire Wire Line
	1800 3700 1900 3700
Wire Wire Line
	3850 3700 3500 3700
Wire Wire Line
	1150 3400 1900 3400
Connection ~ 3100 3150
Wire Wire Line
	2650 3150 3100 3150
Wire Wire Line
	1300 6950 1150 6950
Connection ~ 1150 6950
Connection ~ 2700 7700
Wire Wire Line
	4100 7700 2000 7700
Wire Wire Line
	2000 7700 2000 6850
Wire Wire Line
	2000 6850 1850 6850
Wire Wire Line
	3500 7200 4100 7200
Connection ~ 3800 6950
Wire Wire Line
	3750 6950 3800 6950
Wire Wire Line
	3550 6950 3500 6950
Connection ~ 3500 6400
Connection ~ 3500 6950
Wire Wire Line
	2300 6400 2800 6400
Wire Wire Line
	2300 6400 2300 6500
Wire Wire Line
	2500 6000 2500 6500
Connection ~ 2300 6950
Wire Wire Line
	2300 7000 2300 6900
Connection ~ 2800 6950
Connection ~ 2500 6950
Wire Wire Line
	2500 6900 2500 7000
Wire Wire Line
	4100 7800 2100 7800
Wire Wire Line
	2100 7800 2100 6950
Wire Wire Line
	2700 7700 2700 6950
Wire Wire Line
	3250 7400 4100 7400
Connection ~ 4950 6550
Wire Wire Line
	4950 6550 4950 6650
Connection ~ 4600 6550
Wire Wire Line
	4600 6550 4600 6650
Wire Wire Line
	4500 6650 4500 6000
Wire Wire Line
	3300 8500 3100 8500
Connection ~ 3850 8100
Wire Wire Line
	3850 8100 3850 8400
Wire Wire Line
	3850 8400 3700 8400
Wire Wire Line
	3250 8100 4100 8100
Connection ~ 4700 8750
Connection ~ 6450 8050
Wire Wire Line
	6450 8050 6450 8150
Wire Wire Line
	6450 8150 6250 8150
Wire Wire Line
	7000 7750 6250 7750
Wire Wire Line
	6450 7850 6450 7550
Wire Wire Line
	6450 7550 6250 7550
Wire Wire Line
	5550 8150 5850 8150
Connection ~ 6450 7150
Wire Wire Line
	6450 7150 6450 7250
Wire Wire Line
	6450 7250 6250 7250
Wire Wire Line
	6250 7150 6700 7150
Wire Wire Line
	5550 7750 5850 7750
Wire Wire Line
	5550 7450 5850 7450
Wire Wire Line
	5550 7150 5850 7150
Wire Wire Line
	5550 7250 5850 7250
Wire Wire Line
	5850 7550 5550 7550
Wire Wire Line
	5550 7850 5850 7850
Wire Wire Line
	5550 8050 5850 8050
Wire Wire Line
	6250 7450 7000 7450
Wire Wire Line
	6650 7850 6250 7850
Connection ~ 6450 7850
Wire Wire Line
	6250 8050 7000 8050
Wire Wire Line
	4700 8750 5000 8750
Wire Wire Line
	5000 8750 5000 8650
Wire Wire Line
	4100 8000 4000 8000
Wire Wire Line
	3250 8200 4100 8200
Wire Wire Line
	3700 8500 3950 8500
Wire Wire Line
	3950 8500 3950 8200
Connection ~ 3950 8200
Wire Wire Line
	3100 8500 3100 8400
Connection ~ 3100 8400
Wire Wire Line
	2850 8400 3300 8400
Connection ~ 5600 6750
Wire Wire Line
	7100 6150 5600 6150
Connection ~ 6200 6150
Connection ~ 6800 6150
Connection ~ 6500 6750
Connection ~ 5900 6750
Wire Wire Line
	5600 6750 7100 6750
Connection ~ 6200 6750
Connection ~ 6800 6750
Connection ~ 6500 6150
Connection ~ 5900 6150
Connection ~ 5600 6150
Wire Wire Line
	5150 6650 5150 6550
Wire Wire Line
	5150 6550 4500 6550
Connection ~ 4500 6550
Connection ~ 4850 6550
Wire Wire Line
	5050 6550 5050 6650
Connection ~ 5050 6550
Wire Wire Line
	2800 6950 3100 6950
Wire Wire Line
	3100 6950 3100 7500
Wire Wire Line
	3100 7500 4100 7500
Wire Wire Line
	2700 6950 2500 6950
Wire Wire Line
	2800 7000 2800 6900
Wire Wire Line
	2800 6400 2800 6500
Connection ~ 2500 6400
Wire Wire Line
	3800 7100 4100 7100
Wire Wire Line
	2300 6950 1850 6950
Connection ~ 2100 6950
Wire Wire Line
	1300 6850 1150 6850
Wire Wire Line
	2950 3600 3100 3600
Wire Wire Line
	3100 3600 3100 2600
Wire Wire Line
	2250 3150 1800 3150
Wire Wire Line
	1800 3150 1800 3500
Wire Wire Line
	1800 3500 1900 3500
Wire Wire Line
	1150 3600 1900 3600
Wire Wire Line
	2950 3700 3100 3700
Wire Wire Line
	3550 9650 3950 9650
Wire Wire Line
	1800 9650 1850 9650
Wire Wire Line
	2650 9750 2600 9750
Wire Wire Line
	1400 1550 1950 1550
Wire Wire Line
	2350 1250 2350 950 
Wire Wire Line
	5050 1250 5050 950 
Wire Wire Line
	4100 1550 4650 1550
Wire Wire Line
	4450 3200 5100 3200
Wire Wire Line
	5500 2900 5500 2600
Wire Wire Line
	5700 3950 6350 3950
Wire Wire Line
	6350 3950 6350 3200
Connection ~ 6350 3200
Wire Wire Line
	6750 3450 6750 3400
Connection ~ 6750 3450
Wire Wire Line
	1600 4150 1600 4050
Wire Wire Line
	5500 3650 5500 3500
Wire Wire Line
	3300 6400 3800 6400
Wire Wire Line
	2600 9750 2600 10200
Wire Wire Line
	2500 7500 2500 7400
Wire Wire Line
	1150 6850 1150 7250
Wire Wire Line
	2350 2000 2350 1850
Wire Wire Line
	4850 6650 4850 6550
Connection ~ 4250 5000
Wire Wire Line
	4200 5000 4700 5000
Connection ~ 4250 4400
Wire Wire Line
	4700 4400 4200 4400
Connection ~ 3750 5300
Wire Wire Line
	4100 5300 3250 5300
Wire Wire Line
	4250 5000 4250 5050
Wire Wire Line
	4250 4400 4250 4450
Wire Wire Line
	3250 4700 4100 4700
Wire Wire Line
	3800 4400 3750 4400
Wire Wire Line
	3750 4400 3750 4700
Connection ~ 3750 4700
Wire Wire Line
	3800 5000 3750 5000
Wire Wire Line
	3750 5000 3750 5300
Wire Wire Line
	4550 4700 4600 4700
Wire Wire Line
	4600 5300 4550 5300
Wire Wire Line
	3350 1550 3450 1550
Wire Wire Line
	6050 1550 6150 1550
Wire Wire Line
	1400 2600 1400 2650
Wire Wire Line
	1400 3050 1400 3150
Wire Wire Line
	3500 6400 3500 6500
Wire Wire Line
	3800 6400 3800 6500
Wire Wire Line
	3800 6900 3800 7100
Wire Wire Line
	3500 6900 3500 7200
Wire Wire Line
	5600 6000 5600 6250
Wire Wire Line
	5900 6150 5900 6250
Wire Wire Line
	6200 6150 6200 6250
Wire Wire Line
	6500 6150 6500 6250
Wire Wire Line
	6800 6150 6800 6250
Wire Wire Line
	7100 6150 7100 6250
Wire Wire Line
	7100 6750 7100 6650
Wire Wire Line
	6800 6650 6800 6750
Wire Wire Line
	6500 6650 6500 6750
Wire Wire Line
	6200 6650 6200 6750
Wire Wire Line
	5900 6650 5900 6750
Wire Wire Line
	5600 6650 5600 6900
Wire Wire Line
	1100 9250 1100 9450
Wire Wire Line
	1650 9250 1650 9400
Wire Wire Line
	1100 9850 1100 10200
Wire Wire Line
	1650 9900 1650 10200
Wire Wire Line
	2350 10100 2350 10200
Wire Wire Line
	2350 9650 2350 9700
$EndSCHEMATC
